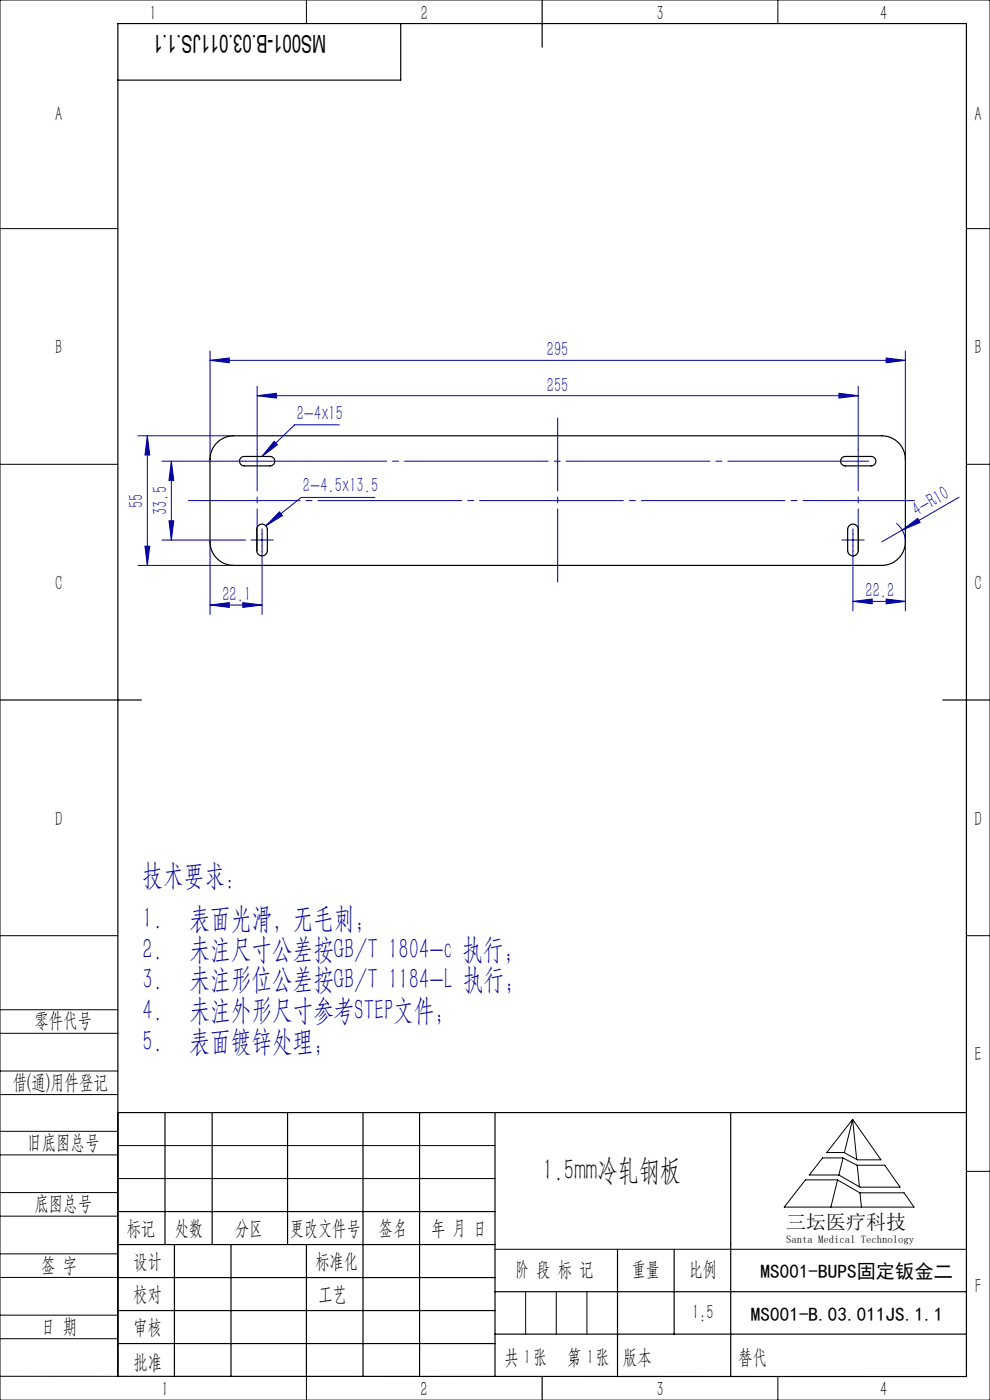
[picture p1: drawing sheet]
<svg xmlns="http://www.w3.org/2000/svg" width="210mm" height="297mm" viewBox="0 0 210 297" stroke-linecap="round" stroke-linejoin="round" font-family="sans-serif">
<g fill="none" stroke="#0000a0" stroke-width=".21">
<path d="M44.5 76.4l4.1-.5v1.1zM44.5 74.4v23M44.5 76.4h147.5M188 75.9l4 .5-4 .6zM192 74.4v23M29.3 92.4h20.2M31.3 92.4l.5 4.1h-1.1zM31.3 92.4v27.5M34.4 97.8h17.7M36.4 97.8v16.8M36.4 97.8l.5 4.1h-1.1zM54.5 83.9l4.1-.5v1.1z"/>
<path d="M54.5 81.9v13.5M54.5 83.9h127.5M58.1 93.6l.7 .8-3.2 2.4zM72 90.1h-9.5l-6.9 6.7M178 83.4l4 .5-4 .6zM182 81.9v13.5M29.3 119.9h20.2M30.7 115.9h1.1l-.5 4zM34.4 114.6h17.7M35.8 110.5h1.1l-.5 4.1zM44.5 114.9v15.5M54.3 114.6h2.5"/>
<path d="M55.6 113.3v2.5M55.6 116.9v13.5M59.3 108.6l.6 .8-3.5 2.1zM79.5 105.5h-15.6l-7.5 6M179.7 114.6h2.5M180.9 116.9v12.7M180.9 113.3v2.5M190.1 111a5 5 0 0 1 1.9 3.9v14.7M191.4 112.4l3.3-2.4 .5 .8zM191.4 112.4l-4.4 2.5M203.5 105.5l-12.1 6.9M44.5 128.3l4.1-.5v1.1z"/>
<path d="M44.5 128.4h11.1M51.5 127.8l4.1 .5-4.1 .6zM180.9 127.6l4.1-.5v1zM180.9 127.6h11.1M188 127.1l4 .5-4 .5z"/>
</g>
<path d="M54.3 114.6h-1.1M55.6 115.8v1.1M55.6 113.3v-1.1M56.8 114.6h1.2M179.7 114.6h-1.1M180.9 115.8v1.1M180.9 113.3v-1.1M182.2 114.6h1.1" fill="none" stroke="#0000a0" stroke-width=".21" stroke-dasharray="30.5 1.3 1.3 1.3"/>
<path d="M184.3 97.8h-132.2" fill="none" stroke="#0000a0" stroke-width=".21" stroke-dasharray="30.5 1.3 1.3 1.3" stroke-dashoffset=".6"/>
<path d="M118.3 123.5v-34.8" fill="none" stroke="#0000a0" stroke-width=".21" stroke-dasharray="30.5 1.3 1.3 1.3" stroke-dashoffset="15"/>
<path d="M40 106.2h154" fill="none" stroke="#0000a0" stroke-width=".21" stroke-dasharray="30.5 1.3 1.3 1.3" stroke-dashoffset="6.8"/>
<g fill="none" stroke="#000" stroke-width=".21">
<path d="M0 0h210v297h-210zM65 0v5M165 0v5M0 48.5h25M205 48.5h5M0 98.5h25M205 98.5h5M0 198.5h25M205 198.5h5M0 214.2h25M0 219.2h25M0 232.2h25"/>
<path d="M0 227.2h25M0 240h25M25 236v56h-25M180.9 237.5l6 8.6h-5l-2.9-1.6h-3.6zM180.9 237.5l-1.8 7M180.9 237.5l.8 8.5M0 245h25M0 258h25M0 253h25M25 243h80M25 250h80M170.9 250.3h6.7l4.8 2.8h9.4l2.1 3h-27.5z"/>
<path d="M174.5 245.6h4.3l3 1.6h5.9l3.2 4.7h-8.5l-4.5-2.6h-6.2zM177.7 250.3l-1.5 5.8M178.8 245.7l-.9 3.6M181.8 247.2l.5 4.6M182.4 253.1l.3 3M205 248.5h5M0 271h25M0 266h25M0 279h25M105 265h100M111.5 274v9M118 274v9"/>
<path d="M124.5 274v9M0 284h25M65 292v5M153.7 292h.1M165 292v5"/>
</g>
<g fill="none" stroke="#000" stroke-width=".25">
<path d="M85 5v12h-60M115 0v10M0 148.5h30M200 148.5h10M25 236h180M35 236v28M45 236v28M61 236v28M77 236v56M89 236v56M105 236v56M155 236v56"/>
<path d="M25 257h80M25 264h80M25 271h80M25 278h80M37 264v28M49 264v28M65 264v28M105 274h100M131 265v27M143 265v18M25 292h180v-287h-180v287M25 285h80"/>
<path d="M105 283h100M115 292v5"/>
</g>
<path d="M54.5 95.4v21.3M182 95.4v21.3" fill="none" stroke="#0000a0" stroke-width=".21" stroke-dasharray="30.5 1.3 1.3 1.3" stroke-dashoffset="21.7"/>
<g fill="#0000a0">
<path d="M191.4 112.4l3.3-2.4 .5 .8z"/>
<path d="M59.3 108.6l.6 .8-3.5 2.1zM58.1 93.6l.7 .8-3.2 2.4z"/>
<path d="M54.5 83.9l4.1-.5v1.1zM178 83.4l4 .5-4 .6z"/>
<path d="M188 127.1l4 .5-4 .5zM180.9 127.6l4.1-.5v1z"/>
<path d="M44.5 76.4l4.1-.5v1.1zM188 75.9l4 .5-4 .6zM44.5 128.3l4.1-.5v1.1zM51.5 127.8l4.1 .5-4.1 .6z"/>
<path d="M30.7 115.9h1.1l-.5 4zM31.3 92.4l.5 4.1h-1.1z"/>
<path d="M36.4 97.8l.5 4.1h-1.1zM35.8 110.5h1.1l-.5 4.1z"/>
</g>
<path d="M46.3 93.7a5 5 0 0 1 3.2-1.3h137.5a5 5 0 0 1 5 5v17.5a5 5 0 0 1-5 5h-137.5a5 5 0 0 1-5-5v-17.5a5 5 0 0 1 1.8-3.7zM51 97.2l.8-.4h5.5a1 1 0 0 1 1 1 1 1 0 0 1-1 1h-5.5a1 1 0 0 1-.8-1.6zM178.7 97l.6-.2h5.5a1 1 0 0 1 1 1 1 1 0 0 1-1 1h-5.5a1 1 0 0 1-1-.7 1 1 0 0 1 .4-1.1zM54.8 111.5a1.12 1.12 0 0 1 1.3-.2 1.12 1.12 0 0 1 .6 1v4.5a1.13 1.13 0 0 1-1.1 1.1 1.13 1.13 0 0 1-1.1-1.1v-4.5zM180.2 111.5a1.12 1.12 0 0 1 1.2-.2 1.12 1.12 0 0 1 .7 1v4.5a1.13 1.13 0 0 1-1.2 1.1 1.13 1.13 0 0 1-1.1-1.1v-4.5z" fill="none" stroke="#000" stroke-width=".25"/>
<g font-size="6.3" fill="#0000a0">
<text x="30.2" y="187.7">技术要求：</text>
<text x="30.2" y="196.9">1.</text>
<text x="40.2" y="196.9">表面光滑，无毛刺；</text>
<text x="30.2" y="203.4">2.</text>
<text x="40.2" y="203.4">未注尺寸公差按GB/T 1804-c 执行；</text>
<text x="30.2" y="209.9">3.</text>
<text x="40.2" y="209.9">未注形位公差按GB/T 1184-L 执行；</text>
<text x="30.2" y="216.4">4.</text>
<text x="40.2" y="216.4">未注外形尺寸参考STEP文件；</text>
<text x="30.2" y="222.9">5.</text>
<text x="40.2" y="222.9">表面镀锌处理；</text>
</g>
<text font-size="6.3" x="115.2" y="250.4">1.5mm冷轧钢板</text>
<text font-size="5.2" x="69.2" y="7.3" transform="rotate(-180 69.2 7.3)">MS001-B.03.011JS.1.1</text>
<g font-size="4.4" fill="#010000">
<text x="31.7" y="4.1">1</text>
<text x="89.2" y="4.1">2</text>
<text x="139.2" y="4.1">3</text>
<text x="186.7" y="4.1">4</text>
<text x="156.6" y="289.5">替代</text>
</g>
<g font-size="4.4">
<text x="11.7" y="25.7">A</text>
<text x="206.7" y="25.7">A</text>
<text x="11.7" y="75.2">B</text>
<text x="206.7" y="75.2">B</text>
<text x="11.7" y="125.2">C</text>
<text x="206.7" y="125.2">C</text>
<text x="11.7" y="175.2">D</text>
<text x="206.7" y="175.2">D</text>
<text x="7.3" y="217.9">零件代号</text>
<text x="206.7" y="225.2">E</text>
<text x="2.7" y="231">借(通)用件登记</text>
<text x="5.8" y="243.7">旧底图总号</text>
<text x="7.3" y="256.8">底图总号</text>
<text x="26.9" y="261.9">标记</text>
<text x="37.1" y="261.9">处数</text>
<text x="49.9" y="261.9">分区</text>
<text x="61.5" y="261.9">更改文件号</text>
<text x="80.4" y="261.9">签名</text>
<text x="91.5" y="261.9">年 月 日</text>
<text x="8.7" y="269.8">签 字</text>
<text x="28.3" y="268.9">设计</text>
<text x="66.9" y="268.9">标准化</text>
<text x="109.3" y="270.8">阶 段 标 记</text>
<text x="134" y="270.8">重量</text>
<text x="146.1" y="270.8">比例</text>
<text x="206.8" y="274.2">F</text>
<text x="28.3" y="276">校对</text>
<text x="67.6" y="276">工艺</text>
<text x="146.8" y="279.8">1:5</text>
<text x="8.7" y="282.9">日 期</text>
<text x="28.4" y="283">审核</text>
<text x="28.3" y="290.4">批准</text>
<text x="107" y="289.5">共 张</text>
<text x="111.1" y="289.5">1</text>
<text x="120.3" y="289.5">第 张</text>
<text x="124.5" y="289.5">1</text>
<text x="132.1" y="289.5">版本</text>
<text x="34.2" y="296.2">1</text>
<text x="89.2" y="296.2">2</text>
<text x="139.2" y="296.2">3</text>
<text x="186.7" y="296.2">4</text>
</g>
<g font-size="4.4" fill="#0000a0">
<text x="116" y="75.6">295</text>
<text x="116" y="83.1">255</text>
<text x="62.9" y="89.1">2-4x15</text>
<text x="30.4" y="107.7" transform="rotate(-90 30.4 107.7)">55</text>
<text x="64.3" y="104.4">2-4.5x13.5</text>
<text x="35.5" y="109.3" transform="rotate(-90 35.5 109.3)">33.5</text>
<text x="194.5" y="109.7" transform="rotate(-30 194.5 109.7)">4-R10</text>
<text x="47.2" y="127.5">22.1</text>
<text x="183.6" y="126.7">22.2</text>
</g>
<text font-size="4.2" x="166.8" y="260.7">三坛医疗科技</text>
<g font-size="4.1">
<text x="161.3" y="271.1">MS001-BUPS固定钣金二</text>
<text x="159.3" y="280.2">MS001-B.03.011JS.1.1</text>
</g>
<text font-size="2.3" x="166.8" y="263.6">Santa Medical Technology</text>
</svg>
